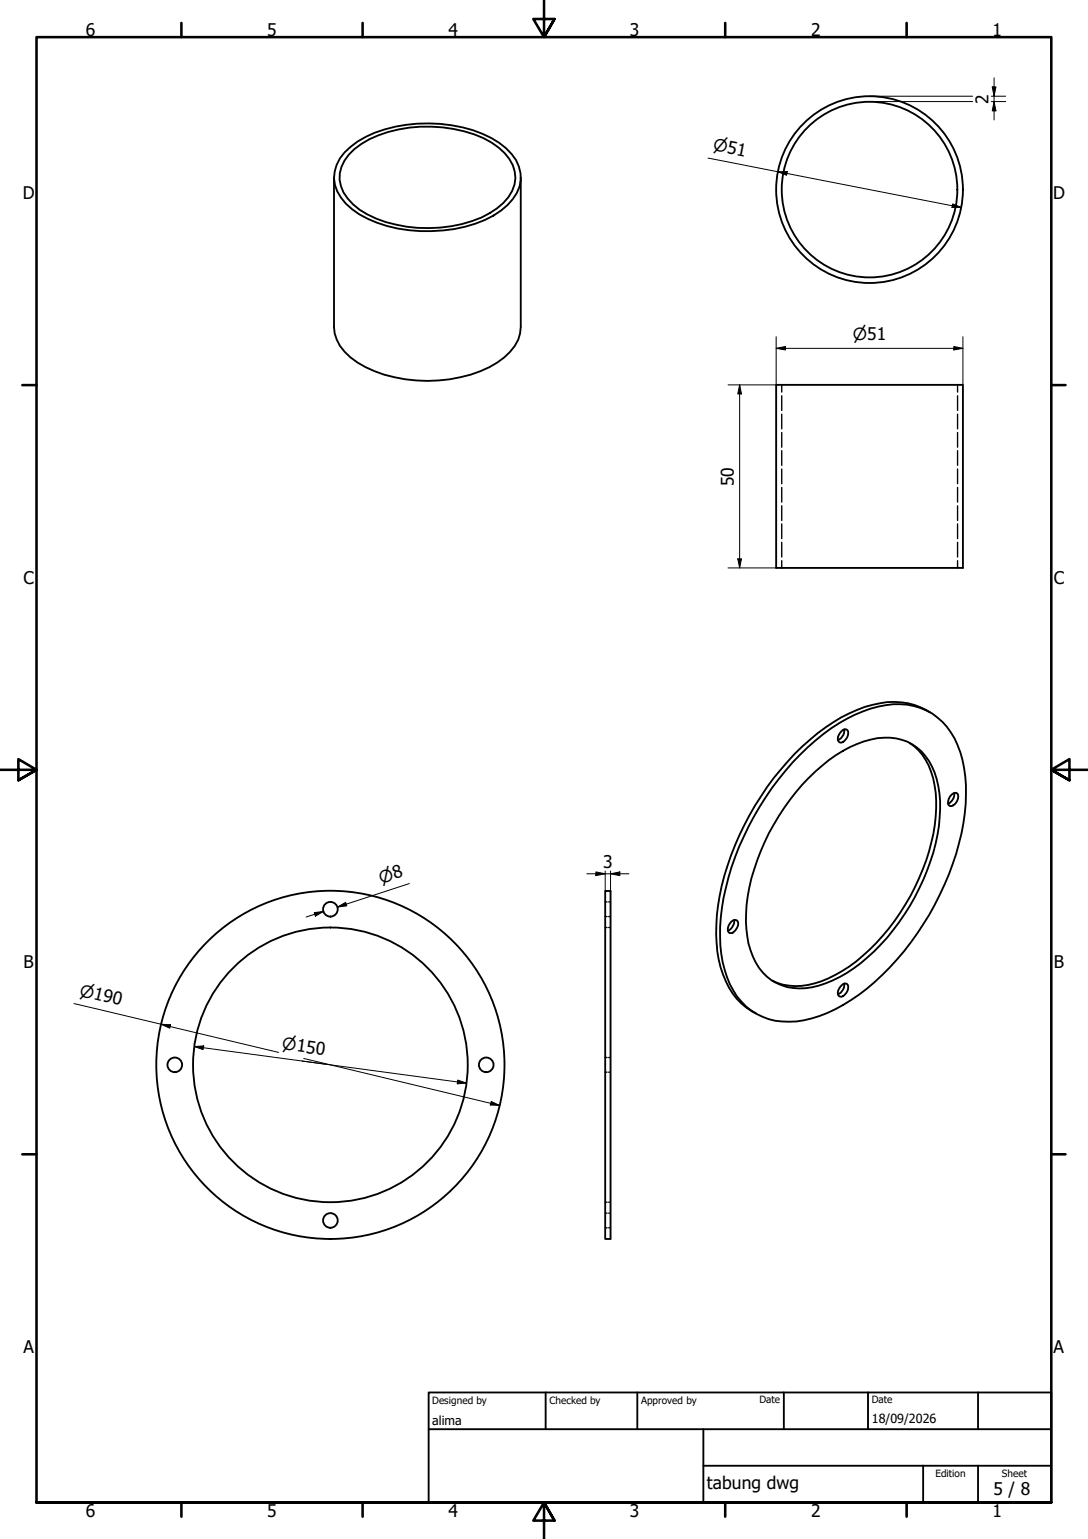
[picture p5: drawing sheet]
<svg xmlns="http://www.w3.org/2000/svg" width="297mm" height="420mm" viewBox="0 0 297 420" stroke-linecap="round" stroke-linejoin="round" font-family="sans-serif">
<!-- layer: Hidden (ISO) -->
<g fill="none" stroke="#000" stroke-width=".38">
<path d="M213.4 105.1v1.9M213.4 108.1v4M213.4 113.1v4M213.4 118.1v4M261.4 105.1v1.9M261.4 108.1v4M261.4 113.1v4M261.4 118.1v4M213.4 123v4M213.4 128.1v4M213.4 133.1v4M213.4 138.1v4"/>
<path d="M261.4 123v4M261.4 128.1v4M261.4 133.1v4M261.4 138.1v4M213.4 143v4M213.4 148.1v4M213.4 153.1v1.9M261.4 143v4M261.4 148.1v4M261.4 153.1v1.9M165.2 253.2h.5M165.2 246.2h.5"/>
<path d="M165.2 250.2h.5M166.2 253.2h.5M166.2 246.2h.5M166.2 250.2h.5M165.2 288.7h.5M165.2 292.7h.5M166.2 288.7h.5M166.2 292.7h.5M165.2 328.2h.5M165.2 331.2h.5M165.2 335.2h.5M166.2 328.2h.5"/>
<path d="M166.2 331.2h.5M166.2 335.2h.5"/>
</g>
<!-- layer: Visible (ISO) -->
<g fill="none" stroke="#000" stroke-width=".51">
<path d="M91.2 48.4v40.9a12 12 0 0 0 6.4 9.7 39.1 39.1 0 0 0 30.9 3.3 22.1 22.1 0 0 0 12-7.8l1-1.7 .5-1.8 .2-1.7v-40.9M94 41.6a26.2 26.2 0 0 1 13.9-7 40.6 40.6 0 0 1 26.3 3.1 13.8 13.8 0 0 1 7.9 9.6 11.1 11.1 0 0 1-5.3 10.1 35.6 35.6 0 0 1-22.1 5.7 33.6 33.6 0 0 1-18.6-6 10.6 10.6 0 0 1-4.7-10.3l.5-1.7 .9-1.8zM96.8 40.7a32.2 32.2 0 0 1 21.1-6.1 34.5 34.5 0 0 1 16.3 4.3 11.8 11.8 0 0 1 6.5 9.7 10.8 10.8 0 0 1-5 8.3 31.7 31.7 0 0 1-18.6 5.4 34.9 34.9 0 0 1-18.9-5 12.4 12.4 0 0 1-5.5-8.2 10 10 0 0 1 4.1-8.4zM211.9 105.1h51v49.9h-51zM229.7 199.6a1.03 1.03 0 0 1 1.8 0 2.69 2.69 0 0 1-2.1 3.1 1.67 1.67 0 0 1 0-2.6zM230.5 199.1a2.83 2.83 0 0 1-1.7 2.9M253.9 194.5a18.9 18.9 0 0 0-15.8-2.1 47.6 47.6 0 0 0-21.1 13.4 78.6 78.6 0 0 0-21 41.5 39.8 39.8 0 0 0 1.4 18.8 17.7 17.7 0 0 0 9 10.6M218.4 206a45.6 45.6 0 0 1 21.4-13.1 17.7 17.7 0 0 1 22.4 12.5 47.6 47.6 0 0 1-1.2 27.7 77.6 77.6 0 0 1-26.5 38.5 34.6 34.6 0 0 1-19 7.3 17.1 17.1 0 0 1-17-12.1 39.9 39.9 0 0 1-1-21.7 79 79 0 0 1 20.9-39.1zM220.8 212.4a36.4 36.4 0 0 1 16.9-10.5 13.9 13.9 0 0 1 15.9 5.9 25.4 25.4 0 0 1 2.9 15.3 59.9 59.9 0 0 1-16.1 34.8 36.4 36.4 0 0 1-18.7 11.6 13.9 13.9 0 0 1-16.8-10.1 35 35 0 0 1 .3-19.7 64.1 64.1 0 0 1 15.6-27.3zM248.3 202.9a16.4 16.4 0 0 1 6.8 11.5 44.5 44.5 0 0 1-4.2 25.4 57.3 57.3 0 0 1-21 25.3 22.4 22.4 0 0 1-16.1 3.7l-2.9-1M259.8 217a1.03 1.03 0 0 1 1.8 0 2.6 2.6 0 0 1-2.2 3.1 1.78 1.78 0 0 1 0-2.7zM260.5 216.5a2.96 2.96 0 0 1-1.7 2.9"/>
<path d="M165.2 243.2h1.5v95h-1.5zM199.6 251.6a1.07 1.07 0 0 1 1.5-.3 1.07 1.07 0 0 1 .4 1.4l-.3 .6a2.32 2.32 0 0 1-1.9 1.4 1.7 1.7 0 0 1 0-2.6zM200.4 251.2a3 3 0 0 1-1.6 2.9M229.7 269a1.03 1.03 0 0 1 1.8 0 2.83 2.83 0 0 1-1.8 3.1 1.22 1.22 0 0 1-1-.8 1.22 1.22 0 0 1 .3-1.3zM230.5 268.5a2.83 2.83 0 0 1-1.7 2.9"/>
<circle cx="237.4" cy="51.8" r="25.5"/>
<circle cx="237.4" cy="51.8" r="24"/>
<circle cx="90.2" cy="248.2" r="2"/>
<circle cx="47.7" cy="290.7" r="2"/>
<circle cx="90.2" cy="290.7" r="47.5"/>
<circle cx="90.2" cy="290.7" r="37.5"/>
<circle cx="132.7" cy="290.7" r="2"/>
<circle cx="90.2" cy="333.2" r="2"/>
</g>
<!-- layer: Border (ISO) -->
<g fill="none" stroke="#000" stroke-width=".7">
<path d="M49.5 6.3v3.8M99 6.3v3.8M148.5 .2v9.9l-2.9-4.9h5.8l-2.9 4.9 2.9-4.9M198 6.3v3.8M247.5 6.3v3.8M6.1 105.1h3.9M287 105.1h3.9M0 210.2h10l-5-3v5.8l5-2.8-5 2.8M297 210.2h-10l5-3v5.8l-5-2.8 5 2.8M6.1 315.1h3.9M287 315.1h3.9M10 410.2v-400.1h277v400.1h-277h277"/>
<path d="M49.5 410.2v3.9M99 410.2v3.9M151.4 415.1l-2.9-4.9 2.9 4.9h-5.8l2.9-4.9v10M198 410.2v3.9M247.5 410.2v3.9"/>
</g>
<!-- layer: Title (ISO) -->
<path d="M117 380.2h170v30h-170zM117 390.2h170M149 380.2v10M174 380.2v10M192 390.2v20M214 380.2v10M237 380.2v10M267 380.2v10M192 400.2h95M252 400.2v10M267 400.2v10" fill="none" stroke="#000" stroke-width=".51"/>
<!-- layer: Dimension (ISO) -->
<g fill="none" stroke="#000" stroke-width=".27">
<path d="M237.4 26.3h28.2M237.4 27.7h28.2M270.6 26.3h4M270.6 27.7h4M270.9 23.7h1l-.5 2.6zM271.4 27.7l.5 2.6h-1zM271.4 21.3v11.4M193.3 43.2l69.1 13.4M212.4 46.9l2.5-.1-.1 1.1zM260.1 55.7l2.3 .9h-2.5zM211.9 95.1l2.5-.5v.9zM211.9 91.9v13.2h-13.1"/>
<path d="M211.9 95.1h51M260.4 94.6l2.5 .5-2.5 .4zM262.9 91.9v13.2M201.9 105.1l.5 2.4h-1zM201.9 105.1v49.9M198.8 155h13.1M201.4 152.6h1l-.5 2.4zM160.2 238.5h11.5M162.7 238l2.5 .5-2.5 .6zM165.2 237.8v5.4M166.7 238.5l2.5-.5v1.1zM166.7 237.8v5.4"/>
<path d="M85.8 249.2l2.5-.4-2.2 1.3zM88.3 248.8l-4.7 1.6M92.1 247.6l2.3-1.2 .3 .9zM111.8 241.2l-19.7 6.4 2.4-.8M20.2 274l55.9 13.3M44 279.6l2.5 .2-.1 .9zM53.1 285.7l2.5-.2-.2 1.1zM53.1 285.7l74.3 10M82.9 289l53.5 12.8M125 294.9l2.4 .8-2.6 .2zM134.1 300.7l2.3 1.1-2.5-.1z"/>
</g>
<g fill="#000">
<path d="M270.9 23.7h1l-.5 2.6z" fill-rule="evenodd"/>
<path d="M271.4 27.7l.5 2.6h-1z" fill-rule="evenodd"/>
<path d="M212.4 46.9l2.5-.1-.1 1.1z" fill-rule="evenodd"/>
<path d="M260.1 55.7l2.3 .9h-2.5z" fill-rule="evenodd"/>
<path d="M211.9 95.1l2.5-.5v.9z" fill-rule="evenodd"/>
<path d="M260.4 94.6l2.5 .5-2.5 .4z" fill-rule="evenodd"/>
<path d="M201.9 105.1l.5 2.4h-1z" fill-rule="evenodd"/>
<path d="M201.4 152.6h1l-.5 2.4z" fill-rule="evenodd"/>
<path d="M162.7 238l2.5 .5-2.5 .6z" fill-rule="evenodd"/>
<path d="M166.7 238.5l2.5-.5v1.1z" fill-rule="evenodd"/>
<path d="M85.8 249.2l2.5-.4-2.2 1.3z" fill-rule="evenodd"/>
<path d="M92.1 247.6l2.3-1.2 .3 .9z" fill-rule="evenodd"/>
<path d="M44 279.6l2.5 .2-.1 .9z" fill-rule="evenodd"/>
<path d="M53.1 285.7l2.5-.2-.2 1.1z" fill-rule="evenodd"/>
<path d="M125 294.9l2.4 .8-2.6 .2z" fill-rule="evenodd"/>
<path d="M134.1 300.7l2.3 1.1-2.5-.1z" fill-rule="evenodd"/>
</g>
<g font-size="4.8">
<text x="23.4" y="9.8">6</text>
<text x="73" y="9.8">5</text>
<text x="122.4" y="9.8">4</text>
<text x="172" y="9.8">3</text>
<text x="221.4" y="9.8">2</text>
<text x="271" y="9.8">1</text>
<text x="269.9" y="28.3" transform="rotate(-90 269.9 28.3)">2</text>
<text x="6.2" y="54.4">D</text>
<text x="287.5" y="54.4">D</text>
<text x="200.3" y="132.7" transform="rotate(-90 200.3 132.7)">50</text>
<text x="6.4" y="159.4">C</text>
<text x="287.7" y="159.4">C</text>
<text x="164.7" y="237">3</text>
<text x="6.4" y="264.4">B</text>
<text x="287.7" y="264.4">B</text>
<text x="6.4" y="369.4">A</text>
<text x="287.7" y="369.4">A</text>
<text x="193" y="406.5">tabung dwg</text>
<text x="271.2" y="408.1">5 / 8</text>
<text x="23.4" y="414.1">6</text>
<text x="73" y="414.1">5</text>
<text x="122.4" y="414.1">4</text>
<text x="172" y="414.1">3</text>
<text x="221.4" y="414.1">2</text>
<text x="271" y="414.1">1</text>
</g>
<g font-size="4.6">
<text x="194.5" y="40.9" transform="rotate(11 194.5 40.9)">⌀51</text>
<text x="232.9" y="92.7">⌀51</text>
<text x="104.1" y="241.2" transform="rotate(-18 104.1 241.2)">⌀8</text>
<text x="21.5" y="271.8" transform="rotate(14 21.5 271.8)">⌀190</text>
<text x="76.9" y="286.5" transform="rotate(8 76.9 286.5)">⌀150</text>
</g>
<g font-size="3.4">
<text x="118" y="389.1">alima</text>
<text x="238" y="388.6">18/09/2026</text>
</g>
<g font-size="2.7">
<text x="118" y="383.3">Designed by</text>
<text x="150" y="383.3">Checked by</text>
<text x="175" y="383.3">Approved by</text>
<text x="207.3" y="383.1">Date</text>
<text x="238" y="383.1">Date</text>
<text x="255.4" y="403.3">Edition</text>
<text x="273.6" y="403.3">Sheet</text>
</g>
</svg>
